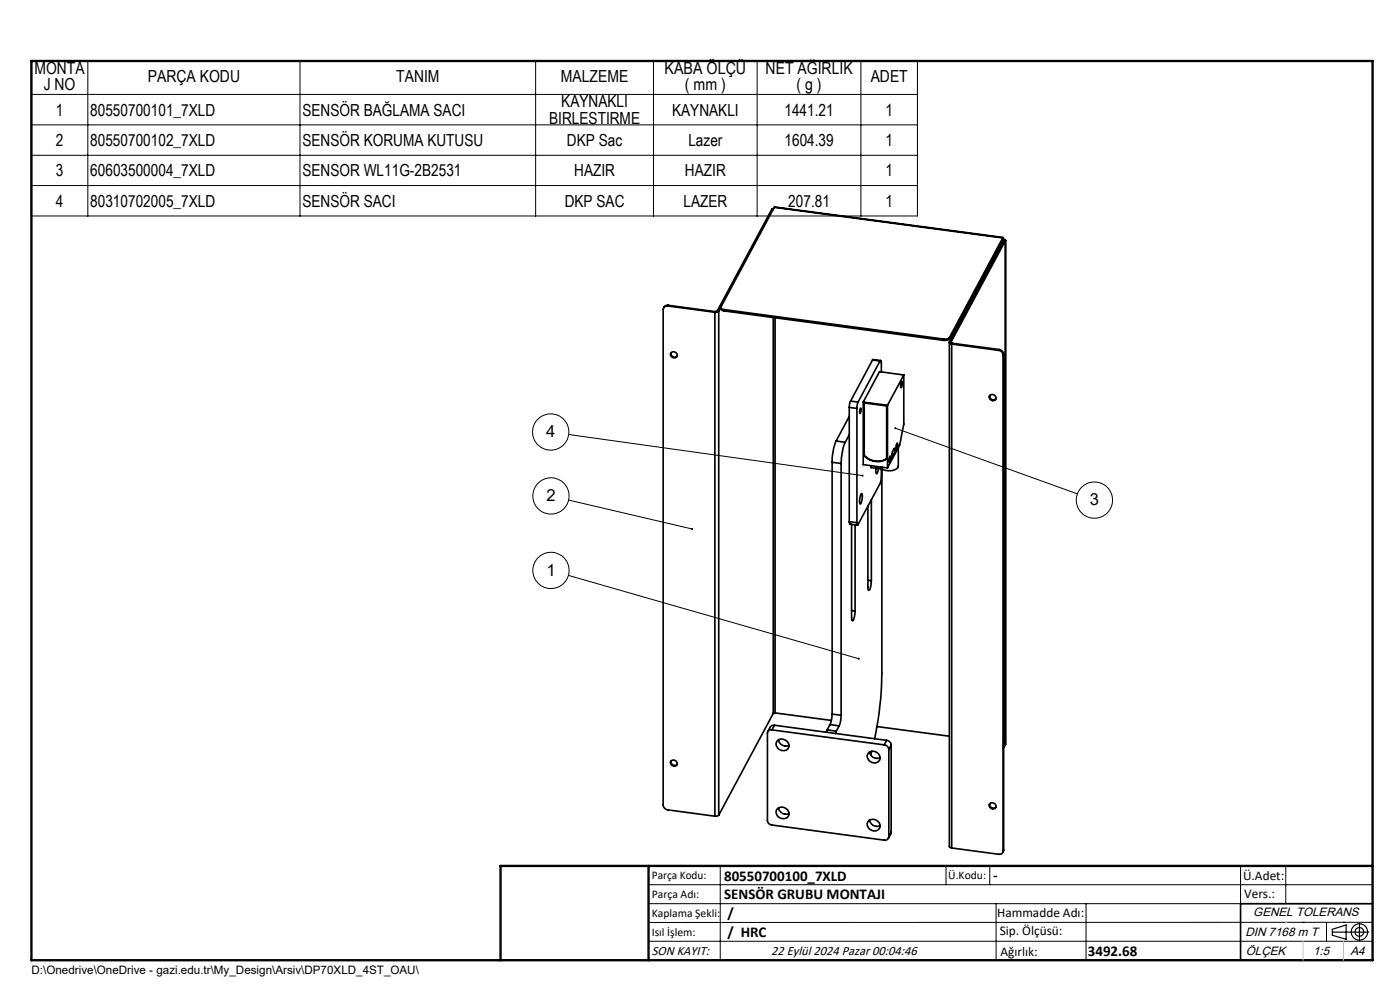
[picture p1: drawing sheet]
<svg xmlns="http://www.w3.org/2000/svg" width="297mm" height="210mm" viewBox="0 0 297 210" stroke-linecap="round" stroke-linejoin="round" font-family="sans-serif">
<g fill="none" stroke="#000" stroke-width=".35">
<path d="M163.7 44.4l-11.5 21.6M163.7 44.4h.3M164.1 44.2l-.4 .2M164.3 44l-11.3 21.1a.6 .6 0 0 0 .7 .6M164.3 44l48.4 6.5M164.4 43.9l-.1 .1M164.4 43.9l48.4 6.5M212.7 50.9h.1M212.7 50.5l.1-.1v.3M212.7 50.8v.1M212.7 50.9l.3 .1M212.7 50.5l-11.3 21.1"/>
<path d="M212.7 50.5v.3M212.7 50.9v.5M212.7 50.8l-11.3 21.1M212.8 50.7l.4 .1 .1 .2M212.8 50.7l-.1 .2M213 51l-11.6 21.6M213 51h.3M213.3 51l-11.6 21.6M213.3 51v106.9M141.7 64.9a.86 .86 0 0 0-1 .7v105.2a1.2 1.2 0 0 0 1 1l10 1.3M141.7 64.9l10 1.3M141.7 64.8l-.6 .1-.3 .4"/>
<path d="M141.7 64.8v.1M141.7 64.8l10 1.3M142.3 74.9a.71 .71 0 0 1 1.1-.1 .71 .71 0 0 1-.2 1.1 .8 .8 0 0 1-.9-1zM142.3 74.9a.79 .79 0 0 0 .5 .8 .79 .79 0 0 0 .9-.1M151.7 66.2v106.9M151.7 66.1v.1M152.2 66l-.5 .1M152.2 66h.3M152.5 66l-.5 .2h-.3M152.5 66v106.9M152.9 65.2a.64 .64 0 0 0 .8 .8M152.9 65.1l-.4 .9"/>
<path d="M153.7 65.7l46.5 6.2M153.7 65.7v.3M153.7 66l46.5 6.2M164 67.4v83.9M164.4 67.4v83.8M185.1 76.4l.1-.1 1.6 .2M185.1 76.4l1.6 .2M185.1 76.4l-4.7 8.7M186.7 76.6l.2-.1 .1 .3v2.1M186.7 76.6l-4.7 8.7M191.7 79.5l-3.4 6.5M191.7 79.5v10.4l-.8 4.5-2.6 4.9"/>
<path d="M191.7 79.5l-5.1-.7-3.5 6.5M200.2 71.9v.3M201.4 72.6l.1 .3 .4 .1M201.4 72.7v106.9l.5 .3M201.4 72.6h.3M201.4 71.9a1.21 1.21 0 0 1-1.2 .3M201.4 71.6l-.6 .3h-.6M201.4 71.6v.3M201.7 72.6l.3 .2M201.7 72.6v.1M201.9 73v106.9M201.9 73l10 1.3"/>
<path d="M202 72.8l-.1 .2M202 72.8l9.9 1.3M211.9 74.3a1.11 1.11 0 0 1 .9 1M211.9 74.1a1.11 1.11 0 0 1 1 1M211.9 74.1v.2M212.8 75.3v105.2M212.9 75.1l-.1 .2M212.9 75.1v105.2M176.5 98.1l1.9 .2M176.5 98.1v53.4M177.4 93.5a11.7 11.7 0 0 0-.9 4.6M177.4 93.5l1.9 .3"/>
<path d="M178.4 98.3v53.4M179.3 93.8a12.6 12.6 0 0 0-.9 4.5M180.2 86.4l1.6 .2M180.2 86.4v24.3M180.2 92.2l-.9 1.6M180.2 88.3l-2.8 5.2M180.4 85.1l-.2 1.3M180.4 85.1l1.6 .2M181.8 86.6v24.3M182 85.3l-.2 1.3M182.6 86.6l.1 .5-.2 .6a.68 .68 0 0 1 0-1.1zM183.1 85.3l5.2 .7"/>
<path d="M183.1 85.3v13.3l5.2 .7M183.3 85.5l4.8 .6v11.2a3.8 3.8 0 0 1-4.8-.6zM183.3 96.6a3.8 3.8 0 0 0 4.8 .7M183.3 85.5v11.1M183.3 96.6v.1M184.8 98.8v.4l2.1 .2M185.8 99.3v.8l.2 .4 .3-1.1M186.9 99.1v.3M187 99.4v2l-.2 1.1-4.9 8.9-.1-.5M187.1 99.5v43.3a75.3 75.3 0 0 1-1.5 13.9M187.1 99.1l-.2 .3M188.3 86v13.3"/>
<path d="M188.9 96.7v.1a1.52 1.52 0 0 1-.2 1.3v-.8zM189.2 96.9l.1 .1M189.2 96.3h.5M189.7 96.3l.2-.6-.1-.6-.6 1.1v.7l.1 .1M189.7 96.3l-.4 .7M190.3 94.1v-.1a1.24 1.24 0 0 1-.2 1.3zM190.6 94.9v4a1.87 1.87 0 0 1-2.4 .9l-1.3-.4M191.3 80.9a1.39 1.39 0 0 1-.2 1.4v-.6zM210 83.9a.78 .78 0 0 0 .4 .8 .78 .78 0 0 0 .9-.1M180.2 110.7l.1 .5 1.6 .2M180.2 110.7l1.6 .2M180.7 111.2v19.8l.1 .7 .5-.8 .1-1.3"/>
<path d="M181.4 111.3v18.3M182.7 104.7h.1a2.36 2.36 0 0 1-.3 2.2 3.2 3.2 0 0 1 .2-2.2zM184.1 107.4v17.1l.2 .7a1.75 1.75 0 0 0 .5-1.6l.1-.4M184.9 106v17.2M180.7 129.5l.7 .1M184.1 123.1l.8 .1M163.8 154.8a.76 .76 0 0 0-1 .8v18.4a1.03 1.03 0 0 0 1 1l23.8 3.2a.81 .81 0 0 0 1-.7M163.8 154.8l23.8 3.2M164 151.3l-11.5 21.6M164.3 153.8l-.7 .2-.7 1.2M164.3 153.8l-.5 1M164.3 153.8l23.8 3.2"/>
<path d="M164.4 151.2l-.4 .1M164.4 151.2l12 1.6M165 157a1.44 1.44 0 0 1 1.8 .1 1.44 1.44 0 0 1 .3 1.7 1.45 1.45 0 0 1-1.8 .2 1.45 1.45 0 0 1-.5-1.7zM165.2 156.9a1.57 1.57 0 0 0 2.2 1.2M175.5 154.8l-.2 .5M175.5 154.8l1.9 .3M176.1 153.7l1.9 .3M176.1 153.7l-.6 1.1M176.5 151.5v.9l-.4 1.3M176.5 151.5l1.9 .2M177.4 155.1l-.2 .5M178 154l-.6 1.1"/>
<path d="M178.4 151.7l-.1 1.3-.3 1M184.3 159.6a1.44 1.44 0 0 1 1.8 .1 1.44 1.44 0 0 1 .4 1.7 1.44 1.44 0 0 1-1.8 .2 1.44 1.44 0 0 1-.6-1.7zM184.5 159.5a1.58 1.58 0 0 0 2.2 1.2M184.9 159.4l-.2 .8M186.1 154.1l15.3 2.1M187.6 158a1.1 1.1 0 0 1 1 1M188.1 157a1.11 1.11 0 0 1 1 1M188.1 157l-.5 1M188.6 159v18.5M189.1 158l-.5 1M189.1 158v18.5M213.3 157.9l-.4 .7"/>
<path d="M213.3 157.9h.1M142.3 161.5a.71 .71 0 0 1 1.1-.1 .71 .71 0 0 1-.2 1.1 .8 .8 0 0 1-.9-1zM142.3 161.5a.77 .77 0 0 0 .5 .8 .77 .77 0 0 0 .9-.2M152.5 172.9l-.8 .2M165 171.5a1.44 1.44 0 0 1 1.8 0 1.44 1.44 0 0 1 .3 1.8 1.45 1.45 0 0 1-1.8 .1 1.45 1.45 0 0 1-.5-1.7zM165.2 171.4a1.52 1.52 0 0 0 2.2 1.1M184.3 174.1a1.45 1.45 0 0 1 1.8 0 1.45 1.45 0 0 1 .4 1.8 1.44 1.44 0 0 1-1.8 .1 1.44 1.44 0 0 1-.6-1.7zM184.5 173.9a1.57 1.57 0 0 0 2.2 1.2M189.1 176.5l-.6 1.3M189.1 176.5l-.5 1M201.9 179.9l10 1.3a.8 .8 0 0 0 .9-.7M210 170.5a.78 .78 0 0 0 .4 .8 .78 .78 0 0 0 .9-.1"/>
<path d="M212.9 180.3l-.1 .5M212.9 180.3l-.1 .2M291.2 191.7h-28v12"/>
<circle cx="210.6" cy="84.3" r=".69"/>
<circle cx="210.6" cy="170.9" r=".69"/>
</g>
<g fill="none" stroke="#000" stroke-width=".21">
<path d="M6.6 12.9h188v32.9h-188zM18.6 12.9v32.9M63.6 12.9v32.9M113.6 12.9v32.9M138.6 12.9v32.9M160.6 12.9v32.9M182.6 12.9v32.9M6.6 20h188M6.6 26.5h188M6.6 32.9h188M6.6 39.4h188M120.6 92.2l62.4 8.7"/>
<path d="M189.9 90.8l38.7 14M120.6 106.1l26.2 6.1M120.6 122.1l61.6 17.6M137.6 187.7h153.6M137.6 191.7h153.6M137.6 199.7h153.6M152.8 183.7v20M200.7 183.7v4M210 183.7v4M211.3 191.7v12M230.4 191.7v12M263.2 183.7v20"/>
<path d="M272.8 183.7v8M276.4 195.6h.1M281.4 195.6v4.1M285 195.6h.1M291.2 195.6l-153.6 .1"/>
<circle cx="116.8" cy="91.6" r="3.8"/>
<circle cx="116.9" cy="105.2" r="3.8"/>
<circle cx="232.2" cy="106.1" r="3.8"/>
<circle cx="116.9" cy="121" r="3.8"/>
</g>
<g fill="none" stroke="#000" stroke-width=".25">
<path d="M282.6 197.7h7.8M282.6 197.1l3-.9v3l-3-.8zM288.4 195.8v3.8M106.2 203.7h185"/>
<circle cx="288.4" cy="197.7" r="1.74"/>
<circle cx="288.4" cy="197.7" r=".93"/>
</g>
<path d="M6.7 12.9h284.5v190.8h-284.5zM137.6 183.7v20M291.2 183.7h-185v20" fill="none" stroke="#000" stroke-width=".5"/>
<path d="M276.4 199.7v4M285 199.7v4" fill="none" stroke="#c0c0c0" stroke-width=".21"/>
<path d="M272.8 195.6h.1" fill="none" stroke="#c0c0c0" stroke-width=".25"/>
<path d="M146.7 112l-.1 .2a.21 .21 0 0 0 .2 .2 .21 .21 0 0 0 .2-.2h-.2h.2v-.2zM182 139.6v.3h.3l.1-.1-.2-.1 .2 .1v-.2zM182.9 100.7l-.1 .1a.22 .22 0 0 0 .1 .3 .22 .22 0 0 0 .3-.2h-.2h.2v-.1zM189.7 90.8a.22 .22 0 0 0 .1 .3 .22 .22 0 0 0 .3-.2 .22 .22 0 0 0-.3-.2l.1 .1z" fill="#000"/>
<g font-size="3.5">
<text x="7.3" y="15.6">MONTA</text>
<text x="31.4" y="17.4">PARÇA KODU</text>
<text x="84.1" y="17.4">TANIM</text>
<text x="119" y="17.4">MALZEME</text>
<text x="141" y="15.6">KABA ÖLÇÜ</text>
<text x="162.4" y="15.6">NET AĞIRLIK</text>
<text x="184.7" y="17.4">ADET</text>
<text x="9.3" y="19.2">J NO</text>
<text x="119.1" y="22.8">KAYNAKLI</text>
<text x="145.3" y="19.2">( mm )</text>
<text x="169" y="19.2">( g )</text>
<text x="11.8" y="24.5">1</text>
<text x="19.1" y="24.5">80550700101_7XLD</text>
<text x="64.2" y="24.5">SENSÖR BAĞLAMA SACI</text>
<text x="116.5" y="26.3">BIRLESTIRME</text>
<text x="142.6" y="24.5">KAYNAKLI</text>
<text x="166.4" y="24.5">1441.21</text>
<text x="187.8" y="24.5">1</text>
<text x="11.8" y="31">2</text>
<text x="19.1" y="31">80550700102_7XLD</text>
<text x="64.2" y="31">SENSÖR KORUMA KUTUSU</text>
<text x="120.3" y="31">DKP Sac</text>
<text x="146" y="31">Lazer</text>
<text x="166.4" y="31">1604.39</text>
<text x="187.9" y="31">1</text>
<text x="11.9" y="37.4">3</text>
<text x="19.2" y="37.4">60603500004_7XLD</text>
<text x="64.2" y="37.4">SENSOR WL11G-2B2531</text>
<text x="121.8" y="37.4">HAZIR</text>
<text x="145.3" y="37.4">HAZIR</text>
<text x="187.8" y="37.4">1</text>
<text x="11.8" y="43.9">4</text>
<text x="19.1" y="43.9">80310702005_7XLD</text>
<text x="64.2" y="43.9">SENSÖR SACI</text>
<text x="119.8" y="43.9">DKP SAC</text>
<text x="145" y="43.9">LAZER</text>
<text x="167.2" y="43.9">207.81</text>
<text x="187.8" y="43.9">1</text>
<text x="115.9" y="92.8">4</text>
<text x="115.9" y="106.3">2</text>
<text x="231.2" y="107.2">3</text>
<text x="115.9" y="122.1">1</text>
</g>
<g font-size="3.2">
<text x="153.6" y="186.8">80550700100_7XLD</text>
<text x="153.6" y="190.8">SENSÖR GRUBU MONTAJI</text>
<text x="210.7" y="186.6">-</text>
<text x="154.3" y="194.8">/</text>
<text x="154.3" y="198.8">/ HRC</text>
<text x="230.8" y="202.8">3492.68</text>
</g>
<g font-size="2.8">
<text x="263.7" y="186.7">Ü.Adet:</text>
<text x="263.9" y="190.5">Vers.:</text>
<text x="211.5" y="194.5">Hammadde Adı:</text>
<text x="138.3" y="202.6">SON KAYIT:</text>
<text x="163.6" y="202.6">22 Eylül 2024 Pazar 00:04:46</text>
<text x="212.1" y="198.4">Sip. Ölçüsü:</text>
<text x="212.2" y="202.7">Ağırlık:</text>
</g>
<g font-size="2.6">
<text x="265.9" y="194.4">GENEL TOLERANS</text>
<text x="264.2" y="198.5">DIN 7168 m T</text>
<text x="264.3" y="202.6">ÖLÇEK</text>
<text x="278.5" y="202.6">1:5</text>
<text x="286.5" y="202.6">A4</text>
</g>
<g font-size="2.5">
<text x="138.3" y="186.4">Parça Kodu:</text>
<text x="138.3" y="190.5">Parça Adı:</text>
<text x="201.2" y="186.5">Ü.Kodu:</text>
<text x="138.3" y="194.5">Kaplama Şekli:</text>
<text x="138.3" y="198.6">Isıl İşlem:</text>
<text x="6.7" y="206.7">D:\Onedrive\OneDrive - gazi.edu.tr\My_Design\Arsiv\DP70XLD_4ST_OAU\</text>
</g>
</svg>
